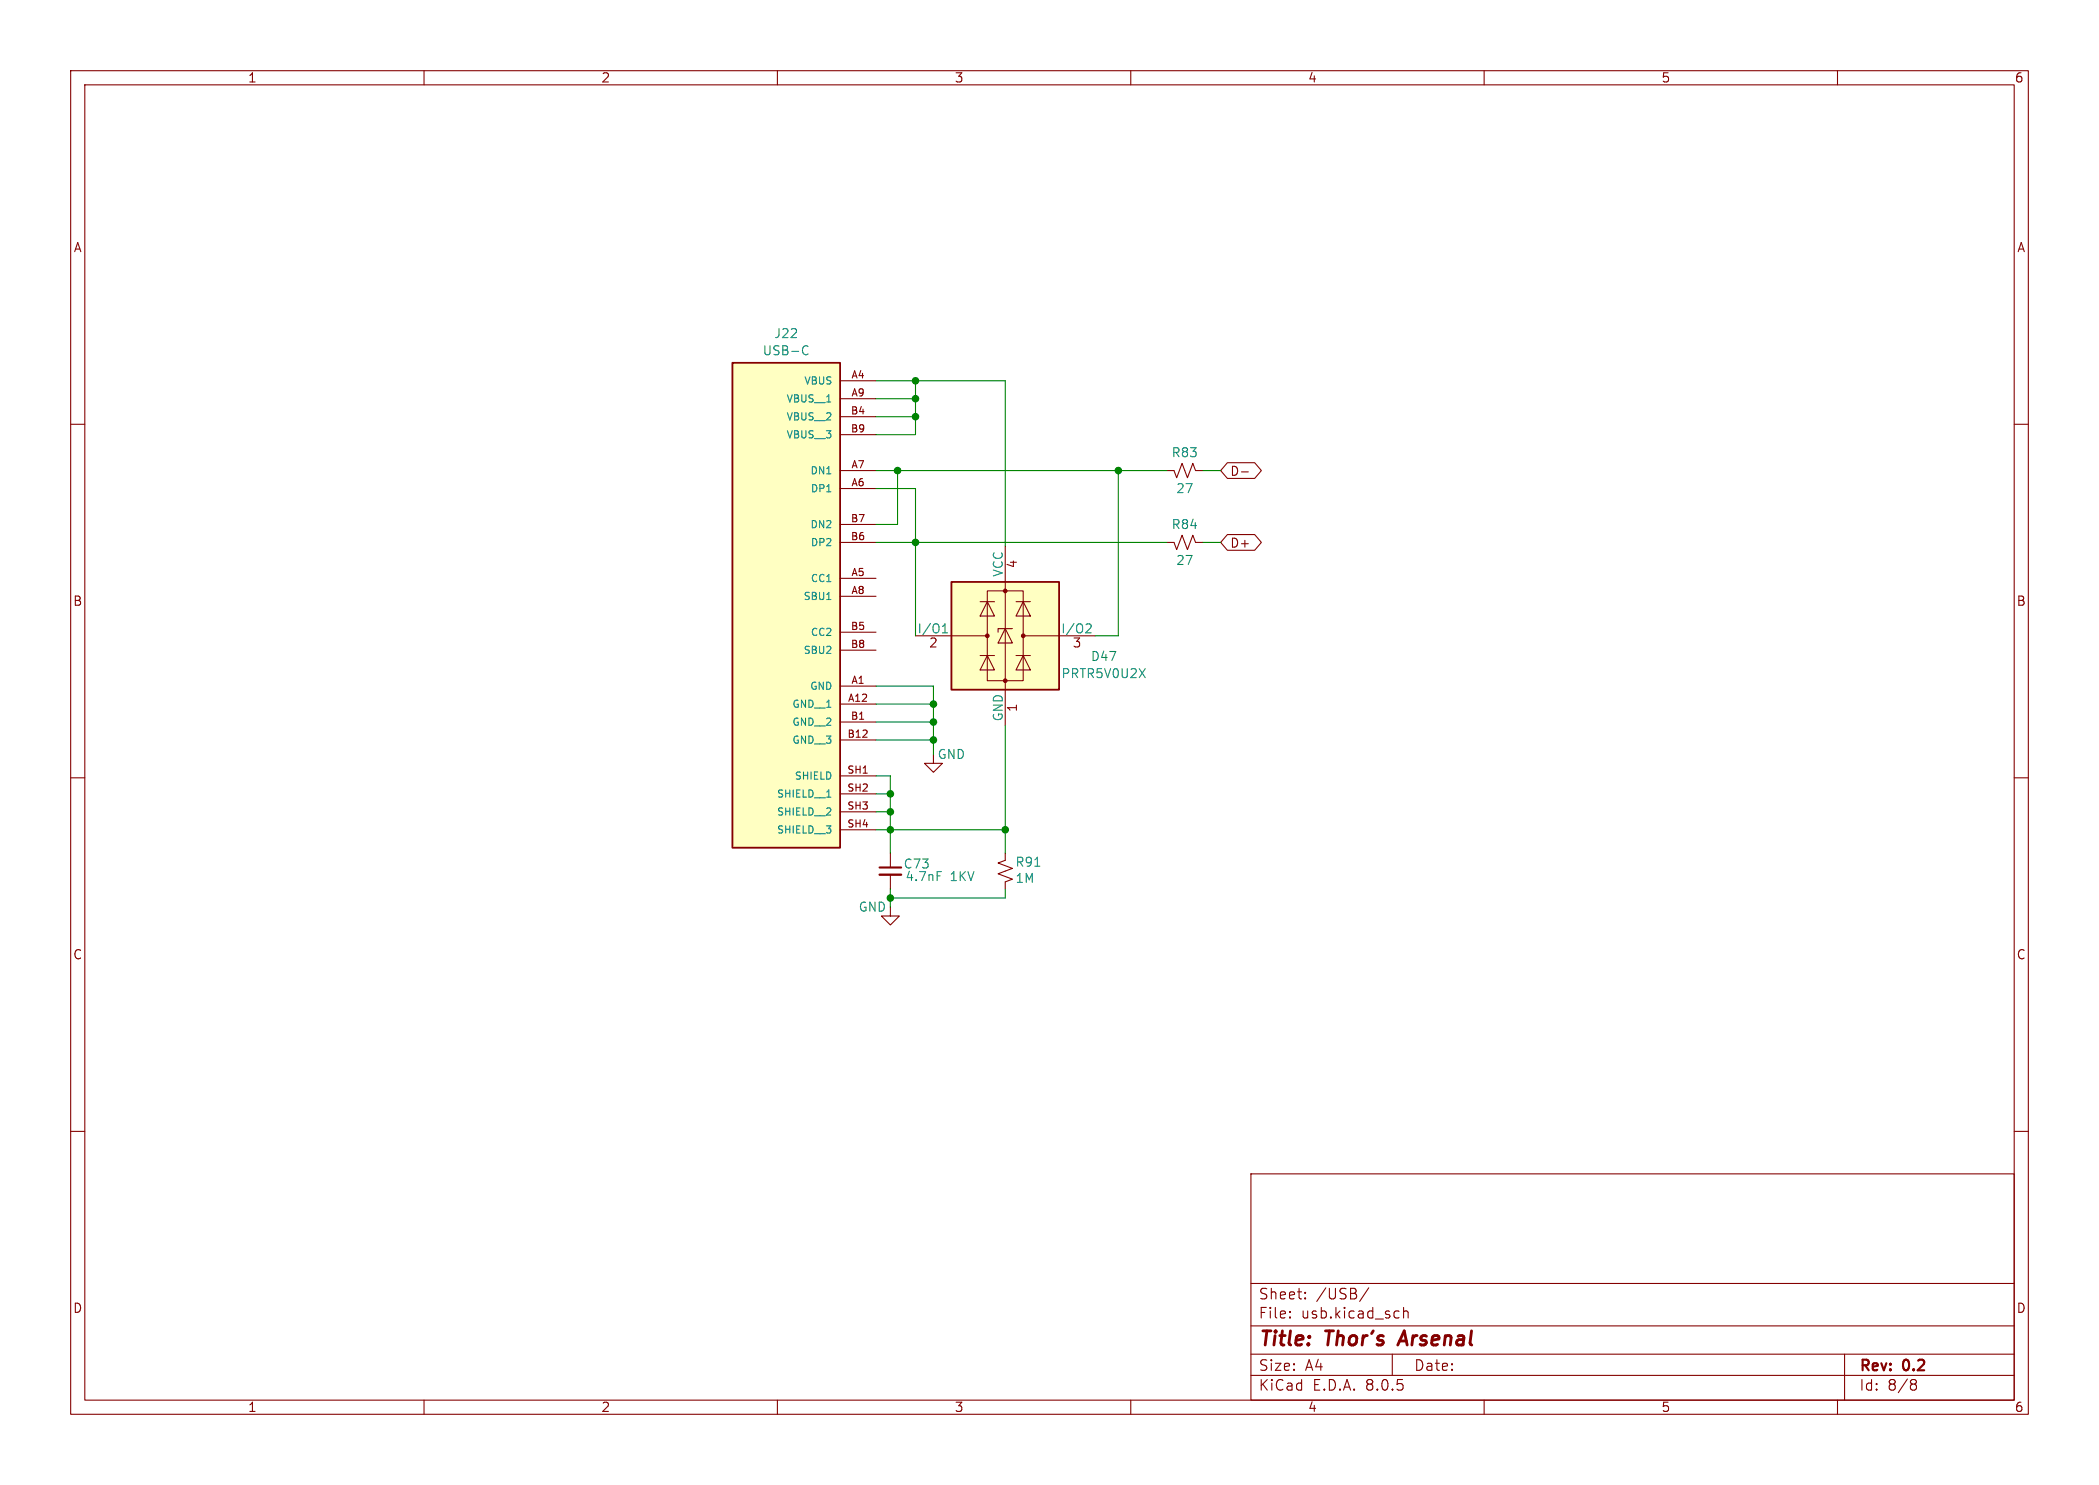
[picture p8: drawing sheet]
<svg xmlns="http://www.w3.org/2000/svg" width="297mm" height="210mm" viewBox="0 0 297 210" stroke-linecap="round" stroke-linejoin="round" font-family="sans-serif">
<g fill="none" stroke="#840000" stroke-width=".15">
<path d="M10 10h277v190h-277zM12 12h273v186h-273zM60 10v2M110 10v2M160 10v2M210 10v2M260 10v2M10 60h2M285 60h2M10 110h2M132.1 106.7v1.3h-1.3l1.3 1.2 1.2-1.2h-1.2M285 110h2"/>
<path d="M126 128.3v1.2h-1.3l1.3 1.3 1.3-1.3h-1.3M126 120.7v2M126 123.7v2M142.2 120.7v1l-1 .3 2.1 .8-2.1 .8 2.1 .7-1.1 .4v1M10 160h2M285 160h2M177 166h108v32h-108zM60 198v2M110 198v2M160 198v2M177 194.5h108M177 191.5h108"/>
<path d="M177 187.5h108M177 181.5h108M182.5 186.3h.1l-.1 .1M182.5 186.3v.1M182.5 185.5v.1M182.5 185.5h.1l-.1 .1M184.7 183.6v.1M184.7 183.6h-.1l.1 .1M184.7 182.8v.1M184.7 182.8h-.1l.1 .1M193.7 182.1l-1.3 2M197 191.5v3"/>
<path d="M197.8 185.4l.2 .1M198 186.3l-.2 .1M198.6 184.9v1.5M198.6 185.5a.37 .37 0 0 1 .6 .1v.8M210 198v2M260 198v2M261 191.5v6.5M270.6 195.1h.3l.3 .3-.1 .2-.2 .1M270.6 195.7h.3M270.9 195.7l.2 .2 .1 .4-.3 .3h-.3"/>
</g>
<path d="M198.7 188.2l-.9 2" fill="none" stroke="#840000" stroke-width=".4"/>
<path d="M124.5 123.7h3" fill="none" stroke="#840000" stroke-width=".33"/>
<path d="M124.5 122.7h3" fill="none" stroke="#840000" stroke-width=".3"/>
<path d="M132.6 123.3h.6M146.4 122.5h.7" fill="none" stroke="#008484" stroke-width=".15"/>
<path d="M134.6 82.3h15.3v15.2h-15.3z" fill="#ffffc2"/>
<path d="M134.6 82.3h15.3v15.2h-15.3z" fill="none" stroke="#840000" stroke-width=".25"/>
<g fill="#840000" stroke="#840000" stroke-width=".15">
<circle cx="139.7" cy="89.9" r=".25"/>
<circle cx="142.2" cy="96.3" r=".25"/>
<circle cx="142.2" cy="83.6" r=".25"/>
<circle cx="144.8" cy="89.9" r=".25"/>
</g>
<g fill="none" stroke="#840000" stroke-width=".15">
<path d="M142.2 77.2v25.4M165.1 66.5h1l.4 1.1 .8-2.1 .7 2.1 .8-2.1 .4 1h1M129.5 89.9h10.2M138.7 92.7h2M138.7 85.1h2M139.7 83.6h5.1v12.7h-5.1zM139.7 92.7l1 2h-2zM139.7 85.1l1 2h-2zM142.2 88.9l1.1 2h-2.1zM143.3 88.9h-2.1v.5M143.8 92.7h2M143.8 85.1h2"/>
<path d="M144.8 92.7l1 2h-2zM144.8 85.1l1 2h-2zM144.8 89.9h10.1"/>
</g>
<path d="M133.3 89.5h.8M133.3 88.6l.4-.4v1.3M153.9 88.2l.4 .1 .1 .3-.1 .2-.7 .7h.8" fill="none" stroke="#008484" stroke-width=".15"/>
<path d="M103.6 51.3h15.3v68.6h-15.3z" fill="#ffffc2"/>
<path d="M103.6 51.3h15.3v68.6h-15.3z" fill="none" stroke="#840000" stroke-width=".25"/>
<g fill="none" stroke="#840000" stroke-width=".15">
<path d="M118.9 53.8h5.1M118.9 56.4h5.1M118.9 58.9h5.1M118.9 69.1h5.1M118.9 66.5h5.1M118.9 76.7h5.1M118.9 74.2h5.1M118.9 61.5h5.1M165.1 76.7h1l.4 1 .8-2 .7 2 .8-2 .4 1h1M173.7 75.6h3.8l1 1.1-1 1.1h-3.8l-1-1.1zM173.7 65.4h3.8l1 1.1-1 1.2h-3.8l-1-1.2zM175.7 66.7h.9"/>
<path d="M118.9 97h5.1M118.9 99.6h5.1M118.9 81.8h5.1M118.9 84.3h5.1M118.9 89.4h5.1M118.9 91.9h5.1M118.9 102.1h5.1M118.9 104.6h5.1M118.9 109.7h5.1M118.9 112.3h5.1M118.9 114.8h5.1M118.9 117.3h5.1"/>
</g>
<path d="M113.8 49l.3-.1 .2 .1M114.3 50l-.2 .2-.3-.1M117 84.8h.6M117 112.7h.6" fill="none" stroke="#008484" stroke-width=".15"/>
<g fill="none" stroke="#008400" stroke-width=".15">
<path d="M124 53.8h18.2v23.4M124 58.9h5.5M124 56.4h5.5M129.5 53.8v7.7h-5.5M124 66.5h41.1M124 69.1h5.5v20.8M124 76.7h41.1M127 66.5v7.7h-3M158.2 66.5v23.4h-3.3M170.2 66.5h2.5M170.2 76.7h2.5M124 97h8.1v9.7"/>
<path d="M124 99.6h8.1M124 109.7h2v11M124 117.3h18.2M124 102.1h8.1M124 104.6h8.1M124 112.3h2M124 114.8h2M142.2 102.6v18.1M126 125.7v2.6M142.2 125.7v1.3h-16.2"/>
</g>
<g fill="#008400" stroke="#008400" stroke-width=".15">
<circle cx="126" cy="112.3" r=".46"/>
<circle cx="126" cy="114.8" r=".46"/>
<circle cx="126" cy="117.3" r=".46"/>
<circle cx="132.1" cy="102.1" r=".46"/>
<circle cx="132.1" cy="104.6" r=".46"/>
<circle cx="142.2" cy="117.3" r=".46"/>
<circle cx="126" cy="127" r=".46"/>
<circle cx="127" cy="66.5" r=".46"/>
<circle cx="129.5" cy="76.7" r=".46"/>
<circle cx="132.1" cy="99.6" r=".46"/>
<circle cx="129.5" cy="58.9" r=".46"/>
<circle cx="129.5" cy="53.8" r=".46"/>
<circle cx="129.5" cy="56.4" r=".46"/>
<circle cx="158.2" cy="66.5" r=".46"/>
</g>
<g font-size="2.8" fill="#840000">
<text x="178" y="190.9">Title:</text>
<text x="187.7" y="190.9">Thor's</text>
<text x="198.9" y="190.9">Arsenal</text>
</g>
<g font-size="2.1" fill="#840000">
<text x="178" y="184">Sheet:</text>
<text x="186.2" y="184">/USB/</text>
<text x="178" y="186.7">File:</text>
<text x="184.1" y="186.7">usb.kicad_sch</text>
<text x="178" y="196.9">KiCad</text>
<text x="178" y="194.1">Size:</text>
<text x="184.7" y="194.1">A4</text>
<text x="185.7" y="196.9">E.D.A.</text>
<text x="193.3" y="196.9">8.0.5</text>
<text x="200" y="194.1">Date:</text>
<text x="263" y="194.3">Rev:</text>
<text x="263" y="196.9">Id:</text>
<text x="267.1" y="196.9">8/8</text>
<text x="269.4" y="194.3">0.2</text>
</g>
<g font-size="1.8" fill="#840000">
<text x="35" y="11.9">1</text>
<text x="85" y="11.9">2</text>
<text x="135" y="11.9">3</text>
<text x="185" y="11.9">4</text>
<text x="235" y="11.9">5</text>
<text x="285" y="11.9">6</text>
<text x="10.3" y="35.9">A</text>
<text x="285.3" y="35.9">A</text>
<text x="174" y="67.5">D-</text>
<text x="174" y="77.7">D+</text>
<text x="144.2" y="80.5" transform="rotate(-90 144.2 80.5)">4</text>
<text x="10.3" y="85.9">B</text>
<text x="285.3" y="85.9">B</text>
<text x="131.4" y="91.9">2</text>
<text x="151.7" y="91.9">3</text>
<text x="144.2" y="100.8" transform="rotate(-90 144.2 100.8)">1</text>
<text x="10.3" y="135.9">C</text>
<text x="285.3" y="135.9">C</text>
<text x="10.3" y="185.9">D</text>
<text x="285.3" y="185.9">D</text>
<text x="35" y="199.9">1</text>
<text x="85" y="199.9">2</text>
<text x="135" y="199.9">3</text>
<text x="185" y="199.9">4</text>
<text x="235" y="199.9">5</text>
<text x="285" y="199.9">6</text>
</g>
<g font-size="1.8" fill="#008484">
<text x="107.8" y="50.5">USB-C</text>
<text x="109.5" y="48">J22</text>
<text x="165.7" y="64.9">R83</text>
<text x="166.3" y="70">27</text>
<text x="165.7" y="75">R84</text>
<text x="142" y="81.7" transform="rotate(-90 142 81.7)">VCC</text>
<text x="166.3" y="80.1">27</text>
<text x="129.7" y="89.7">I/O1</text>
<text x="150.1" y="89.7">I/O2</text>
<text x="154.3" y="93.7">D47</text>
<text x="150.1" y="96.1">PRTR5V0U2X</text>
<text x="132.6" y="107.5">GND</text>
<text x="142" y="102.1" transform="rotate(-90 142 102.1)">GND</text>
<text x="127.8" y="123">C73</text>
<text x="128" y="124.8">4.7nF</text>
<text x="134.5" y="124.8">1KV</text>
<text x="143.6" y="122.8">R91</text>
<text x="143.6" y="125.1">1M</text>
<text x="121.4" y="129.1">GND</text>
</g>
<g font-size="1.4" fill="#840000">
<text x="120.4" y="53.6">A4</text>
<text x="120.3" y="58.7">B4</text>
<text x="120.4" y="56.1">A9</text>
<text x="120.3" y="61.2">B9</text>
<text x="120.4" y="68.8">A6</text>
<text x="120.4" y="66.3">A7</text>
<text x="120.3" y="76.5">B6</text>
<text x="120.3" y="73.9">B7</text>
<text x="120.4" y="81.5">A5</text>
<text x="120.3" y="89.2">B5</text>
<text x="120.4" y="84.1">A8</text>
<text x="120.3" y="91.7">B8</text>
<text x="119.9" y="99.3">A12</text>
<text x="120.3" y="101.9">B1</text>
<text x="120.4" y="96.8">A1</text>
<text x="119.8" y="104.4">B12</text>
<text x="119.8" y="109.5">SH1</text>
<text x="119.8" y="112">SH2</text>
<text x="119.8" y="114.6">SH3</text>
<text x="119.8" y="117.1">SH4</text>
</g>
<g font-size="1.4" fill="#008484">
<text x="111.2" y="57.1">VBUS__1</text>
<text x="111.2" y="59.7">VBUS__2</text>
<text x="113.7" y="54.6">VBUS</text>
<text x="111.2" y="62.2">VBUS__3</text>
<text x="114.6" y="67.3">DN1</text>
<text x="114.6" y="69.8">DP1</text>
<text x="114.6" y="74.9">DN2</text>
<text x="114.6" y="77.4">DP2</text>
<text x="114.6" y="82.5">CC1</text>
<text x="113.6" y="85.1">SBU1</text>
<text x="113.6" y="92.7">SBU2</text>
<text x="114.6" y="90.1">CC2</text>
<text x="112" y="100.3">GND__1</text>
<text x="114.5" y="97.8">GND</text>
<text x="112" y="102.8">GND__2</text>
<text x="112" y="105.4">GND__3</text>
<text x="109.8" y="113">SHIELD__1</text>
<text x="112.3" y="110.5">SHIELD</text>
<text x="109.8" y="115.5">SHIELD__2</text>
<text x="109.8" y="118.1">SHIELD__3</text>
</g>
</svg>
